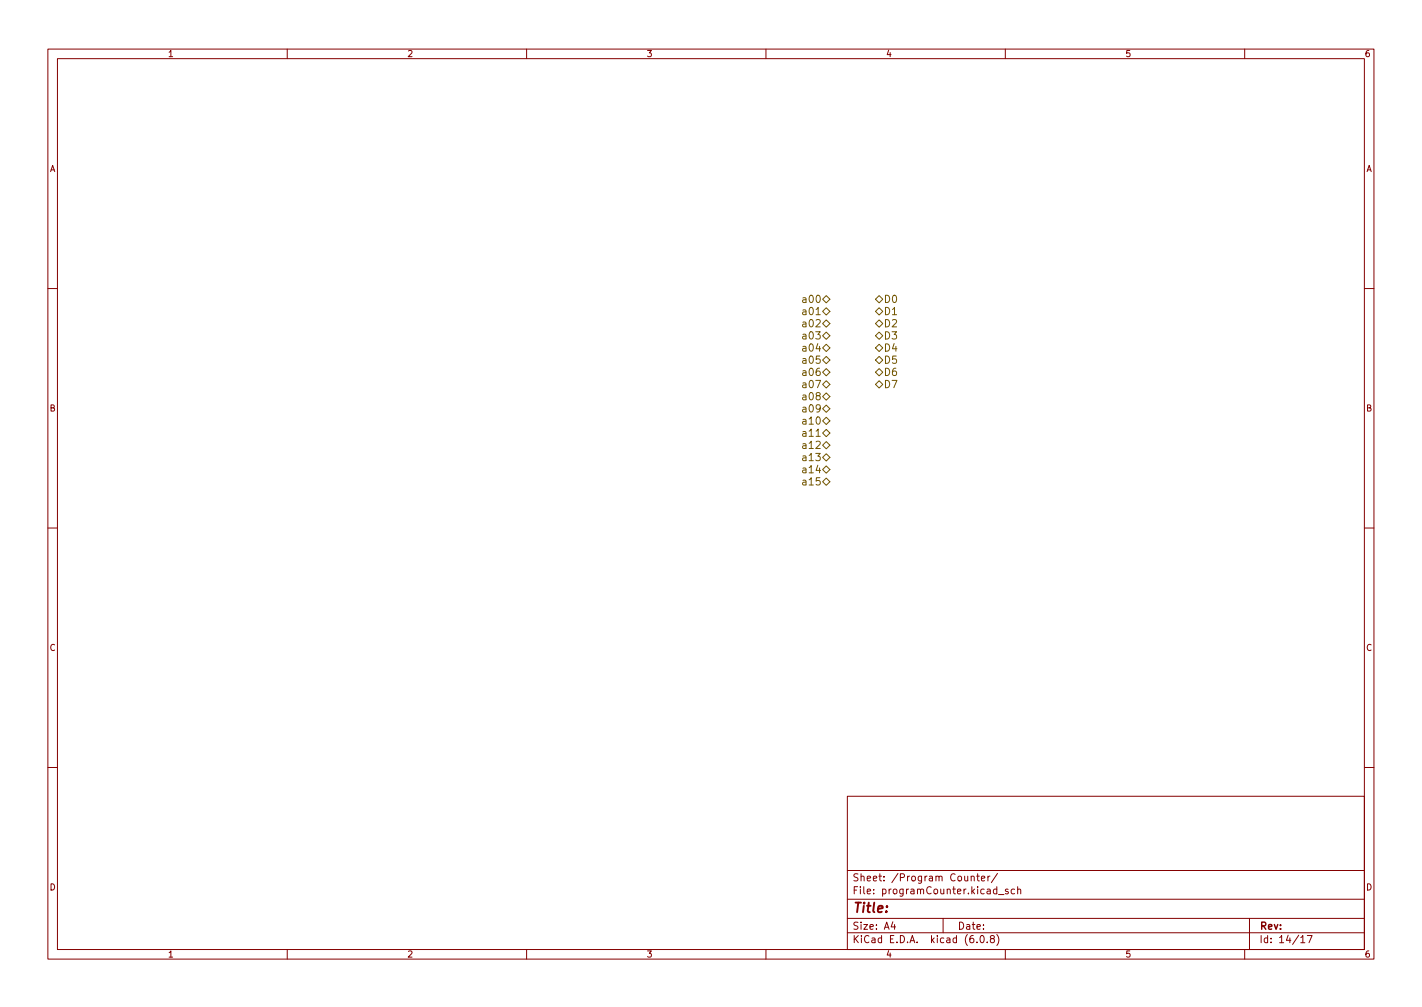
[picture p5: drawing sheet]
<svg xmlns="http://www.w3.org/2000/svg" width="297mm" height="210mm" viewBox="0 0 297 210" stroke-linecap="round" stroke-linejoin="round" font-family="sans-serif">
<g fill="none" stroke="#840000" stroke-width=".21">
<path d="M10 10.2h277v190.1h-277zM12 12.2h273v186.1h-273zM60 10.2v2M110 10.2v2M160 10.2v2M210 10.2v2M260 10.2v2M10 60.2h2M285 60.2h2M10 110.2h2M285 110.2h2M10 160.2h2"/>
<path d="M177 166.3h108v32h-108zM285 160.2h2M60 198.3v2M110 198.3v2M160 198.3v2M177 194.8h108M177 191.8h108M177 187.8h108M177 181.8h108M186.5 192.5l-.4 1h1M186.9 193v1M197 191.8v3"/>
<path d="M202.9 183.1l.2-.2 .3 .1 .1 .9M202.9 182.9v1M204 182.9h.6M204.1 196.7v.1M204.2 182.4v1.3l.4 .2M204.9 195.4l.2-.1a.8 .8 0 0 1 .5 .8 .8 .8 0 0 1-.5 .7 1 1 0 0 1-.2-1.4zM205 183.4l.7-.1-.1-.3-.4-.1-.2 .2 .1 .8h.5M206.2 196.7v.1M206.4 182.9v1M206.8 182.9l-.4 .3M207.1 196l-.2-.3v-.2l.2-.2 .5 .1 .1 .2-.1 .2-.6 .2-.1 .3v.4l.2 .1h.5l.1-.3-.1-.4-.2-.1M208.2 195.1a1.72 1.72 0 0 1 0 2.3"/>
<path d="M208.2 185.7l-.4-.1-.3 .3 .1 .7h.6M208.2 185.1v1.5M208.4 182.4l-1.3 1.9M208.6 186.8h1.1M210 198.3v2M210.6 185.7l-.4-.1-.2 .2 .1 .3 .5 .1v.4h-.6M211.9 185.7l-.4-.1-.3 .3 .2 .7h.5M212.6 185.8l.2-.2 .3 .1 .1 .9M212.6 185.1v1.5M260 198.3v2M261 191.8v6.5M271.7 195.8l.5-.5v1.5"/>
<path d="M271.7 196.8h.9M273.1 195.3h1l-.7 1.5"/>
</g>
<g fill="none" stroke="#725600" stroke-width=".21">
<path d="M171.8 75.2l.8-.8 .8 .8-.8 .7zM171.8 77.7l.8-.7 .8 .7-.8 .8zM171.8 62.5l.8-.8 .8 .8-.8 .7zM171.8 70.1l.8-.8 .8 .8-.8 .8zM171.8 65l.8-.7 .8 .7-.8 .8zM171.8 67.6l.8-.8 .8 .8-.8 .7zM171.8 72.6l.8-.7 .8 .7-.8 .8zM182.9 67.6l.7-.8 .8 .8-.8 .7zM182.9 65l.7-.7 .8 .7-.8 .8zM182.9 72.6l.7-.7 .8 .7-.8 .8zM182.9 62.5l.7-.8 .8 .8-.8 .7zM182.9 70.1l.7-.8 .8 .8-.8 .8z"/>
<path d="M182.9 75.2l.7-.8 .8 .8-.8 .7zM182.9 77.7l.7-.7 .8 .7-.8 .8zM171.8 80.3l.8-.8 .8 .8-.8 .7zM171.8 82.8l.8-.8 .8 .8-.8 .8zM171.8 85.3l.8-.7 .8 .7-.8 .8zM171.8 98l.8-.7 .8 .7-.8 .8zM171.8 90.4l.8-.7 .8 .7-.8 .8zM171.8 87.9l.8-.8 .8 .8-.8 .7zM171.8 95.5l.8-.8 .8 .8-.8 .8zM171.8 93l.8-.8 .8 .8-.8 .7zM182.9 80.3l.7-.8 .8 .8-.8 .7zM171.8 100.6l.8-.8 .8 .8-.8 .7z"/>
</g>
<text font-size="2.8" fill="#840000" x="178" y="190.6">Title:</text>
<g font-size="2.1" fill="#725600">
<text x="168.2" y="63.2">a00</text>
<text x="168.2" y="65.8">a01</text>
<text x="184.5" y="65.8">D1</text>
<text x="184.5" y="63.2">D0</text>
<text x="168.2" y="70.9">a03</text>
<text x="168.2" y="68.3">a02</text>
<text x="184.5" y="68.3">D2</text>
<text x="184.5" y="70.9">D3</text>
<text x="168.2" y="75.9">a05</text>
<text x="168.2" y="73.4">a04</text>
<text x="184.5" y="73.4">D4</text>
<text x="184.5" y="75.9">D5</text>
<text x="168.2" y="78.5">a06</text>
<text x="168.2" y="81">a07</text>
<text x="168.2" y="83.6">a08</text>
<text x="184.5" y="78.5">D6</text>
<text x="184.5" y="81">D7</text>
<text x="168.2" y="86.1">a09</text>
<text x="168.2" y="88.6">a10</text>
<text x="168.2" y="91.2">a11</text>
<text x="168.2" y="93.7">a12</text>
<text x="168.2" y="98.8">a14</text>
<text x="168.2" y="96.3">a13</text>
<text x="168.2" y="101.3">a15</text>
</g>
<g font-size="2.1" fill="#840000">
<text x="178" y="184">Sheet: /Program Counter/</text>
<text x="178" y="186.7">File: programCounter.kicad_sch</text>
<text x="178" y="196.9">KiCad E.D.A. kicad (6.0.8)</text>
<text x="178" y="194.1">Size: A4</text>
<text x="200" y="194.1">Date:</text>
<text x="263" y="194.1">Rev:</text>
<text x="263" y="196.9">Id: 14/17</text>
</g>
<g font-size="1.8" fill="#840000">
<text x="35" y="11.9">1</text>
<text x="85" y="11.9">2</text>
<text x="135" y="11.9">3</text>
<text x="185" y="11.9">4</text>
<text x="235" y="11.9">5</text>
<text x="285" y="11.9">6</text>
<text x="10.3" y="35.9">A</text>
<text x="285.3" y="35.9">A</text>
<text x="10.3" y="85.9">B</text>
<text x="285.3" y="85.9">B</text>
<text x="10.3" y="135.9">C</text>
<text x="285.3" y="135.9">C</text>
<text x="10.3" y="185.9">D</text>
<text x="285.3" y="185.9">D</text>
<text x="35" y="199.9">1</text>
<text x="85" y="199.9">2</text>
<text x="135" y="199.9">3</text>
<text x="185" y="199.9">4</text>
<text x="235" y="199.9">5</text>
<text x="285" y="199.9">6</text>
</g>
</svg>
